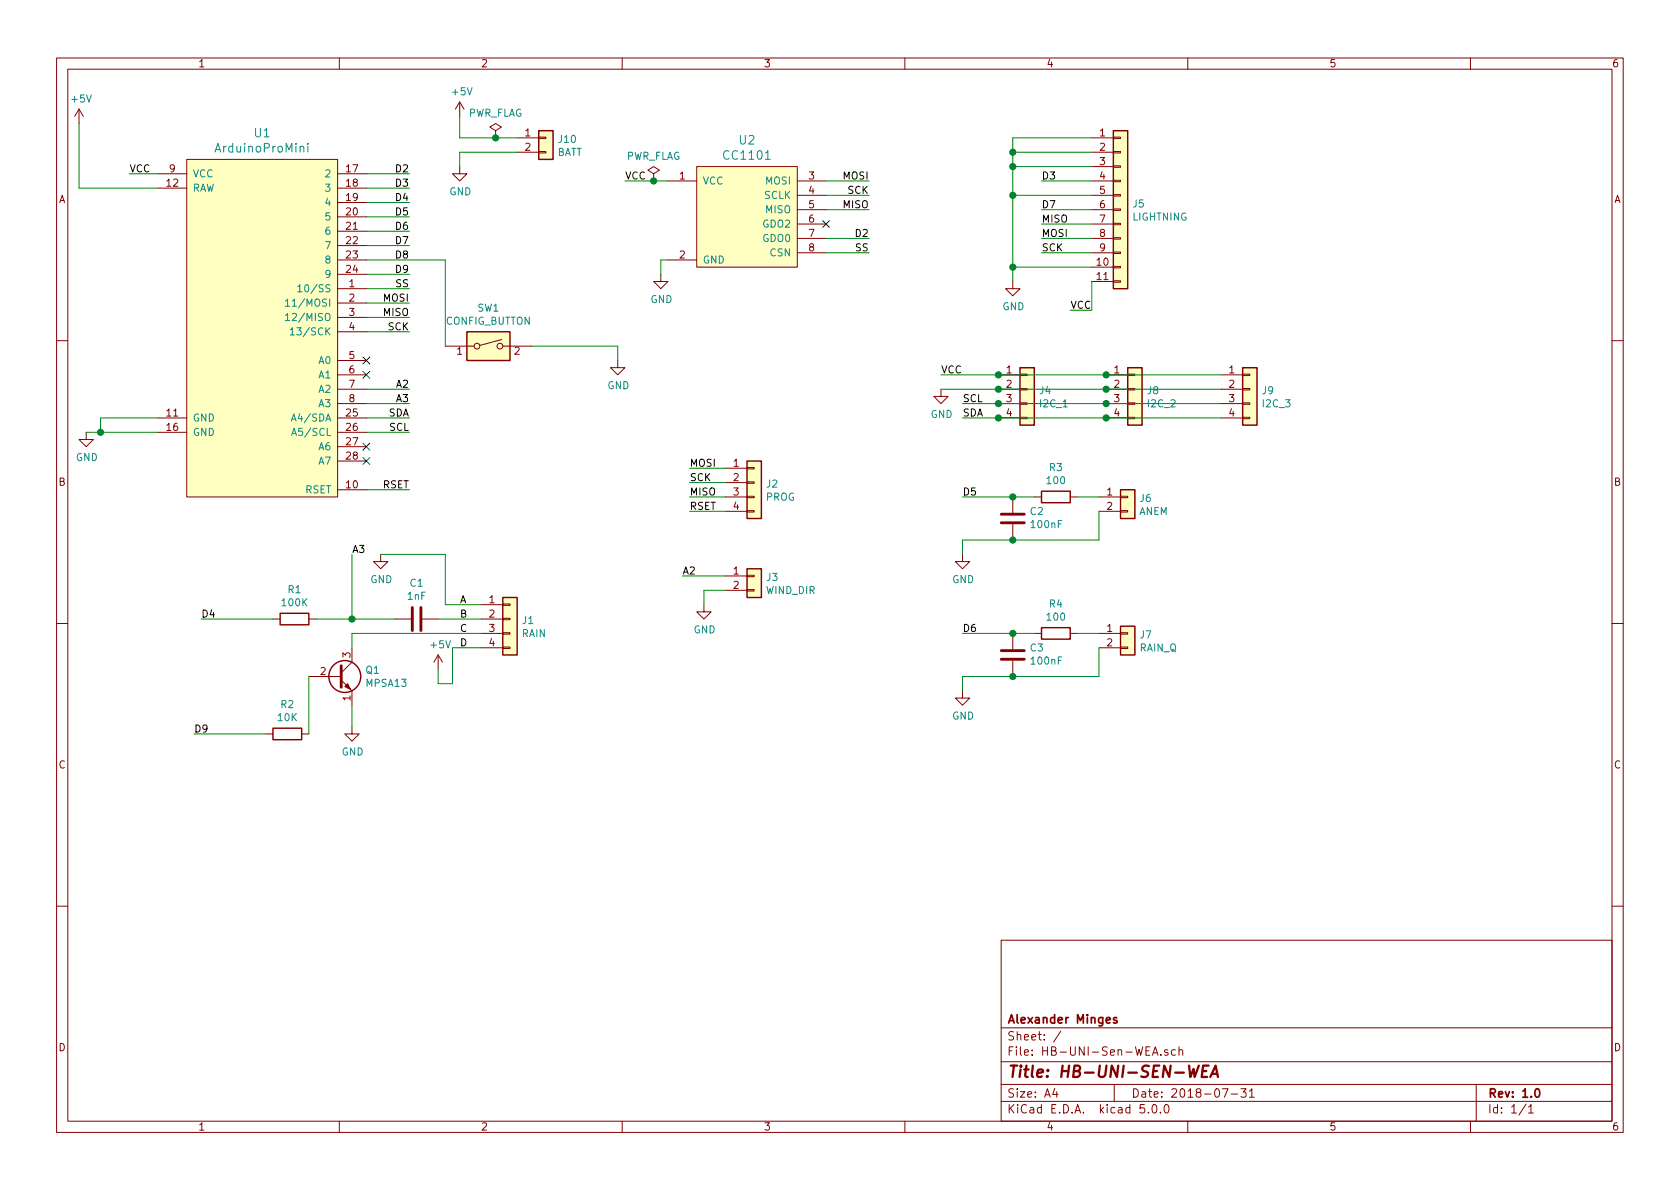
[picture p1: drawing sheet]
EESchema Schematic File Version 4
LIBS:HB-UNI-Sen-WEA-cache
EELAYER 26 0
EELAYER END
$Descr A4 11693 8268
encoding utf-8
Sheet 1 1
Title "HB-UNI-SEN-WEA"
Date "2018-07-31"
Rev "1.0"
Comp "Alexander Minges"
Comment1 ""
Comment2 ""
Comment3 ""
Comment4 ""
$EndDescr
$Comp
L power:GND #PWR01
U 1 1
P 600 3000
F 0 "#PWR01" H 600 2750 50  0001 C CNN
F 1 "GND" H 605 2827 50  0000 C CNN
F 2 "" H 600 3000 50  0001 C CNN
F 3 "" H 600 3000 50  0001 C CNN
	1    600  3000
	1    0    0    -1  
$EndComp
Wire Wire Line
	1100 3000 700  3000
Wire Wire Line
	1100 2900 700  2900
Wire Wire Line
	700  2900 700  3000
Connection ~ 700  3000
Wire Wire Line
	700  3000 600  3000
$Comp
L Switch:SW_DIP_x01 SW1
U 1 1
P 3400 2400
F 0 "SW1" H 3400 2667 50  0000 C CNN
F 1 "CONFIG_BUTTON" H 3400 2576 50  0000 C CNN
F 2 "Button_Switch_THT:SW_PUSH_6mm_H5mm" H 3400 2400 50  0001 C CNN
F 3 "" H 3400 2400 50  0001 C CNN
	1    3400 2400
	1    0    0    -1  
$EndComp
Wire Wire Line
	2550 1800 3100 1800
Wire Wire Line
	3100 1800 3100 2400
$Comp
L power:GND #PWR08
U 1 1
P 4300 2500
F 0 "#PWR08" H 4300 2250 50  0001 C CNN
F 1 "GND" H 4305 2327 50  0000 C CNN
F 2 "" H 4300 2500 50  0001 C CNN
F 3 "" H 4300 2500 50  0001 C CNN
	1    4300 2500
	1    0    0    -1  
$EndComp
Wire Wire Line
	4300 2400 4300 2500
$Comp
L Homebrew:CC1101 U2
U 1 1
P 4950 1800
F 0 "U2" H 5200 2637 60  0000 C CNN
F 1 "CC1101" H 5200 2531 60  0000 C CNN
F 2 "Homebrew:CC1101" H 4950 1800 60  0001 C CNN
F 3 "" H 4950 1800 60  0001 C CNN
	1    4950 1800
	1    0    0    -1  
$EndComp
$Comp
L power:GND #PWR09
U 1 1
P 4600 1900
F 0 "#PWR09" H 4600 1650 50  0001 C CNN
F 1 "GND" H 4605 1727 50  0000 C CNN
F 2 "" H 4600 1900 50  0001 C CNN
F 3 "" H 4600 1900 50  0001 C CNN
	1    4600 1900
	1    0    0    -1  
$EndComp
Wire Wire Line
	4600 1900 4600 1800
Wire Wire Line
	4600 1800 4650 1800
Wire Wire Line
	2550 2000 2850 2000
Wire Wire Line
	2550 2100 2850 2100
Wire Wire Line
	2550 2200 2850 2200
Wire Wire Line
	2550 2300 2850 2300
Text Label 2850 2000 2    50   ~ 0
SS
Text Label 2850 2100 2    50   ~ 0
MOSI
Text Label 2850 2200 2    50   ~ 0
MISO
Text Label 2850 2300 2    50   ~ 0
SCK
Wire Wire Line
	5750 1250 6050 1250
Wire Wire Line
	5750 1350 6050 1350
Wire Wire Line
	5750 1450 6050 1450
Wire Wire Line
	5750 1650 6050 1650
Wire Wire Line
	5750 1750 6050 1750
Text Label 6050 1250 2    50   ~ 0
MOSI
Text Label 6050 1350 2    50   ~ 0
SCK
Text Label 6050 1450 2    50   ~ 0
MISO
Text Label 6050 1650 2    50   ~ 0
D2
Text Label 6050 1750 2    50   ~ 0
SS
NoConn ~ 5750 1550
$Comp
L Connector_Generic:Conn_01x02 J6
U 1 1
P 7850 3450
F 0 "J6" H 7929 3442 50  0000 L CNN
F 1 "ANEM" H 7929 3351 50  0000 L CNN
F 2 "Connector_PinHeader_2.54mm:PinHeader_1x02_P2.54mm_Vertical" H 7850 3450 50  0001 C CNN
F 3 "~" H 7850 3450 50  0001 C CNN
	1    7850 3450
	1    0    0    -1  
$EndComp
Wire Wire Line
	2550 2900 2850 2900
Wire Wire Line
	2550 3000 2850 3000
Text Label 2850 2900 2    50   ~ 0
SDA
Text Label 2850 3000 2    50   ~ 0
SCL
Wire Wire Line
	2550 3400 2850 3400
Text Label 2850 3400 2    50   ~ 0
RSET
$Comp
L Connector_Generic:Conn_01x11 J5
U 1 1
P 7800 1450
F 0 "J5" H 7880 1492 50  0000 L CNN
F 1 "LIGHTNING" H 7880 1401 50  0000 L CNN
F 2 "Connector_PinHeader_2.54mm:PinHeader_1x11_P2.54mm_Vertical" H 7800 1450 50  0001 C CNN
F 3 "~" H 7800 1450 50  0001 C CNN
	1    7800 1450
	1    0    0    -1  
$EndComp
$Comp
L power:GND #PWR014
U 1 1
P 7050 1950
F 0 "#PWR014" H 7050 1700 50  0001 C CNN
F 1 "GND" H 7055 1777 50  0000 C CNN
F 2 "" H 7050 1950 50  0001 C CNN
F 3 "" H 7050 1950 50  0001 C CNN
	1    7050 1950
	1    0    0    -1  
$EndComp
Wire Wire Line
	7450 2150 7600 2150
Wire Wire Line
	7600 2150 7600 1950
Wire Wire Line
	7600 1750 7250 1750
Text Label 7250 1750 0    50   ~ 0
SCK
Wire Wire Line
	7600 1650 7250 1650
Text Label 7250 1650 0    50   ~ 0
MOSI
Wire Wire Line
	7600 1550 7250 1550
Text Label 7250 1550 0    50   ~ 0
MISO
Wire Wire Line
	7600 1450 7250 1450
Wire Wire Line
	7050 1950 7050 1850
Wire Wire Line
	7050 1850 7600 1850
Wire Wire Line
	7600 1350 7050 1350
Wire Wire Line
	7050 1350 7050 1850
Connection ~ 7050 1850
Connection ~ 7050 1350
Wire Wire Line
	7600 1150 7050 1150
Wire Wire Line
	7600 1050 7050 1050
Wire Wire Line
	7050 1050 7050 1150
Connection ~ 7050 1150
Wire Wire Line
	7600 950  7050 950 
Wire Wire Line
	7050 950  7050 1050
Connection ~ 7050 1050
Wire Wire Line
	7050 1150 7050 1350
Wire Wire Line
	2550 1700 2850 1700
Text Label 2850 1700 2    50   ~ 0
D7
Wire Wire Line
	2550 1600 2850 1600
Wire Wire Line
	2550 1500 2850 1500
Text Label 2850 1500 2    50   ~ 0
D5
Text Label 2850 1600 2    50   ~ 0
D6
Wire Wire Line
	2550 1200 2850 1200
Text Label 2850 1200 2    50   ~ 0
D2
Text Label 7250 1450 0    50   ~ 0
D7
Wire Wire Line
	2550 1300 2850 1300
Text Label 2850 1300 2    50   ~ 0
D3
Wire Wire Line
	2550 1900 2850 1900
Text Label 2850 1900 2    50   ~ 0
D9
Wire Wire Line
	7600 1250 7250 1250
Text Label 7250 1250 0    50   ~ 0
D3
Text Label 2850 1800 2    50   ~ 0
D8
Text Label 2850 1400 2    50   ~ 0
D4
Wire Wire Line
	3700 2400 4300 2400
Wire Wire Line
	2850 1400 2550 1400
$Comp
L power:GND #PWR04
U 1 1
P 2650 3850
F 0 "#PWR04" H 2650 3600 50  0001 C CNN
F 1 "GND" H 2655 3677 50  0000 C CNN
F 2 "" H 2650 3850 50  0001 C CNN
F 3 "" H 2650 3850 50  0001 C CNN
	1    2650 3850
	1    0    0    -1  
$EndComp
$Comp
L Device:C C1
U 1 1
P 2900 4300
F 0 "C1" V 2648 4300 50  0000 C CNN
F 1 "1nF" V 2739 4300 50  0000 C CNN
F 2 "Capacitor_THT:C_Disc_D5.0mm_W2.5mm_P2.50mm" H 2938 4150 50  0001 C CNN
F 3 "~" H 2900 4300 50  0001 C CNN
	1    2900 4300
	0    1    1    0   
$EndComp
$Comp
L Connector_Generic:Conn_01x04 J1
U 1 1
P 3550 4300
F 0 "J1" H 3630 4292 50  0000 L CNN
F 1 "RAIN" H 3630 4201 50  0000 L CNN
F 2 "Connector_PinHeader_2.54mm:PinHeader_1x04_P2.54mm_Vertical" H 3550 4300 50  0001 C CNN
F 3 "~" H 3550 4300 50  0001 C CNN
	1    3550 4300
	1    0    0    -1  
$EndComp
Wire Wire Line
	3350 4200 3100 4200
Wire Wire Line
	3100 4200 3100 3850
Wire Wire Line
	3100 3850 2650 3850
Text Label 3200 4200 0    50   ~ 0
A
Wire Wire Line
	3350 4300 3050 4300
Wire Wire Line
	2200 4300 2450 4300
Text Label 3200 4300 0    50   ~ 0
B
Wire Wire Line
	2450 4300 2450 3850
Connection ~ 2450 4300
Wire Wire Line
	2450 4300 2750 4300
Text Label 2450 3850 0    50   ~ 0
A3
$Comp
L Device:R R1
U 1 1
P 2050 4300
F 0 "R1" V 1843 4300 50  0000 C CNN
F 1 "100K" V 1934 4300 50  0000 C CNN
F 2 "Resistor_THT:R_Axial_DIN0207_L6.3mm_D2.5mm_P10.16mm_Horizontal" V 1980 4300 50  0001 C CNN
F 3 "~" H 2050 4300 50  0001 C CNN
	1    2050 4300
	0    1    1    0   
$EndComp
Wire Wire Line
	1900 4300 1400 4300
Text Label 1400 4300 0    50   ~ 0
D4
$Comp
L Transistor_BJT:MPSA42 Q1
U 1 1
P 2350 4700
F 0 "Q1" H 2541 4746 50  0000 L CNN
F 1 "MPSA13" H 2541 4655 50  0000 L CNN
F 2 "Package_TO_SOT_THT:TO-92_HandSolder" H 2550 4625 50  0001 L CIN
F 3 "" H 2350 4700 50  0001 L CNN
	1    2350 4700
	1    0    0    -1  
$EndComp
$Comp
L power:GND #PWR03
U 1 1
P 2450 5050
F 0 "#PWR03" H 2450 4800 50  0001 C CNN
F 1 "GND" H 2455 4877 50  0000 C CNN
F 2 "" H 2450 5050 50  0001 C CNN
F 3 "" H 2450 5050 50  0001 C CNN
	1    2450 5050
	1    0    0    -1  
$EndComp
$Comp
L Device:R R2
U 1 1
P 2000 5100
F 0 "R2" V 1793 5100 50  0000 C CNN
F 1 "10K" V 1884 5100 50  0000 C CNN
F 2 "Resistor_THT:R_Axial_DIN0207_L6.3mm_D2.5mm_P10.16mm_Horizontal" V 1930 5100 50  0001 C CNN
F 3 "~" H 2000 5100 50  0001 C CNN
	1    2000 5100
	0    1    1    0   
$EndComp
Wire Wire Line
	1850 5100 1350 5100
Text Label 1350 5100 0    50   ~ 0
D9
Wire Wire Line
	3350 4400 2450 4400
Wire Wire Line
	2450 4400 2450 4500
Text Label 3200 4400 0    50   ~ 0
C
$Comp
L Homebrew:ArduinoProMini U1
U 1 1
P 1850 2400
F 0 "U1" H 1825 3887 60  0000 C CNN
F 1 "ArduinoProMini" H 1825 3781 60  0000 C CNN
F 2 "Homebrew:ArduinoProMini" H 1850 2300 60  0001 C CNN
F 3 "" H 1850 2300 60  0001 C CNN
	1    1850 2400
	1    0    0    -1  
$EndComp
Wire Wire Line
	1100 1200 900  1200
Text Label 900  1200 0    50   ~ 0
VCC
Wire Wire Line
	4350 1250 4550 1250
Text Label 4350 1250 0    50   ~ 0
VCC
Text Label 7450 2150 0    50   ~ 0
VCC
$Comp
L power:+5V #PWR06
U 1 1
P 3050 4650
F 0 "#PWR06" H 3050 4500 50  0001 C CNN
F 1 "+5V" H 3065 4823 50  0000 C CNN
F 2 "" H 3050 4650 50  0001 C CNN
F 3 "" H 3050 4650 50  0001 C CNN
	1    3050 4650
	1    0    0    -1  
$EndComp
Wire Wire Line
	3350 4500 3150 4500
Wire Wire Line
	3150 4500 3150 4750
Wire Wire Line
	3150 4750 3050 4750
Wire Wire Line
	3050 4750 3050 4650
Text Label 3200 4500 0    50   ~ 0
D
$Comp
L Connector_Generic:Conn_01x04 J4
U 1 1
P 7150 2700
F 0 "J4" H 7230 2692 50  0000 L CNN
F 1 "I2C_1" H 7230 2601 50  0000 L CNN
F 2 "Connector_PinHeader_2.54mm:PinHeader_1x04_P2.54mm_Vertical" H 7150 2700 50  0001 C CNN
F 3 "~" H 7150 2700 50  0001 C CNN
	1    7150 2700
	1    0    0    -1  
$EndComp
$Comp
L Connector_Generic:Conn_01x04 J8
U 1 1
P 7900 2700
F 0 "J8" H 7980 2692 50  0000 L CNN
F 1 "I2C_2" H 7980 2601 50  0000 L CNN
F 2 "Connector_PinHeader_2.54mm:PinHeader_1x04_P2.54mm_Vertical" H 7900 2700 50  0001 C CNN
F 3 "~" H 7900 2700 50  0001 C CNN
	1    7900 2700
	1    0    0    -1  
$EndComp
$Comp
L Connector_Generic:Conn_01x04 J9
U 1 1
P 8700 2700
F 0 "J9" H 8780 2692 50  0000 L CNN
F 1 "I2C_3" H 8780 2601 50  0000 L CNN
F 2 "Connector_PinHeader_2.54mm:PinHeader_1x04_P2.54mm_Vertical" H 8700 2700 50  0001 C CNN
F 3 "~" H 8700 2700 50  0001 C CNN
	1    8700 2700
	1    0    0    -1  
$EndComp
$Comp
L power:GND #PWR011
U 1 1
P 6550 2700
F 0 "#PWR011" H 6550 2450 50  0001 C CNN
F 1 "GND" H 6555 2527 50  0000 C CNN
F 2 "" H 6550 2700 50  0001 C CNN
F 3 "" H 6550 2700 50  0001 C CNN
	1    6550 2700
	1    0    0    -1  
$EndComp
Wire Wire Line
	6950 2600 6550 2600
Wire Wire Line
	6550 2700 6950 2700
Wire Wire Line
	6950 2700 7700 2700
Connection ~ 6950 2700
Wire Wire Line
	7700 2700 8500 2700
Connection ~ 7700 2700
Wire Wire Line
	6950 2600 7700 2600
Connection ~ 6950 2600
Wire Wire Line
	8500 2600 7700 2600
Connection ~ 7700 2600
Wire Wire Line
	8500 2800 7700 2800
Wire Wire Line
	7700 2800 6950 2800
Connection ~ 7700 2800
Wire Wire Line
	6950 2900 7700 2900
Wire Wire Line
	8500 2900 7700 2900
Connection ~ 7700 2900
Wire Wire Line
	6950 2800 6700 2800
Connection ~ 6950 2800
Wire Wire Line
	6950 2900 6700 2900
Connection ~ 6950 2900
Text Label 6700 2800 0    50   ~ 0
SCL
Text Label 6700 2900 0    50   ~ 0
SDA
Text Label 6550 2600 0    50   ~ 0
VCC
$Comp
L power:GND #PWR012
U 1 1
P 6700 3850
F 0 "#PWR012" H 6700 3600 50  0001 C CNN
F 1 "GND" H 6705 3677 50  0000 C CNN
F 2 "" H 6700 3850 50  0001 C CNN
F 3 "" H 6700 3850 50  0001 C CNN
	1    6700 3850
	1    0    0    -1  
$EndComp
$Comp
L Connector_Generic:Conn_01x04 J2
U 1 1
P 5250 3350
F 0 "J2" H 5329 3342 50  0000 L CNN
F 1 "PROG" H 5329 3251 50  0000 L CNN
F 2 "Connector_PinHeader_2.54mm:PinHeader_1x04_P2.54mm_Vertical" H 5250 3350 50  0001 C CNN
F 3 "~" H 5250 3350 50  0001 C CNN
	1    5250 3350
	1    0    0    -1  
$EndComp
Wire Wire Line
	5050 3250 4800 3250
Wire Wire Line
	5050 3350 4800 3350
Wire Wire Line
	5050 3450 4800 3450
Wire Wire Line
	5050 3550 4800 3550
Text Label 4800 3250 0    50   ~ 0
MOSI
Text Label 4800 3450 0    50   ~ 0
MISO
Text Label 4800 3550 0    50   ~ 0
RSET
Text Label 4800 3350 0    50   ~ 0
SCK
$Comp
L Device:R R3
U 1 1
P 7350 3450
F 0 "R3" V 7143 3450 50  0000 C CNN
F 1 "100" V 7234 3450 50  0000 C CNN
F 2 "Resistor_THT:R_Axial_DIN0207_L6.3mm_D2.5mm_P10.16mm_Horizontal" V 7280 3450 50  0001 C CNN
F 3 "~" H 7350 3450 50  0001 C CNN
	1    7350 3450
	0    1    1    0   
$EndComp
$Comp
L Device:C C2
U 1 1
P 7050 3600
F 0 "C2" H 6935 3554 50  0000 R CNN
F 1 "100nF" H 6935 3645 50  0000 R CNN
F 2 "Capacitor_THT:C_Disc_D5.0mm_W2.5mm_P2.50mm" H 7088 3450 50  0001 C CNN
F 3 "~" H 7050 3600 50  0001 C CNN
	1    7050 3600
	-1   0    0    1   
$EndComp
Wire Wire Line
	6700 3750 6700 3850
Connection ~ 7050 3750
Wire Wire Line
	7050 3750 6700 3750
Text Label 6700 3450 0    50   ~ 0
D5
Wire Wire Line
	7650 3750 7650 3550
Wire Wire Line
	7050 3750 7650 3750
Wire Wire Line
	7650 3450 7500 3450
Wire Wire Line
	7200 3450 7050 3450
Wire Wire Line
	7050 3450 6700 3450
Connection ~ 7050 3450
$Comp
L Connector_Generic:Conn_01x02 J7
U 1 1
P 7850 4400
F 0 "J7" H 7930 4392 50  0000 L CNN
F 1 "RAIN_Q" H 7930 4301 50  0000 L CNN
F 2 "Connector_PinHeader_2.54mm:PinHeader_1x02_P2.54mm_Vertical" H 7850 4400 50  0001 C CNN
F 3 "~" H 7850 4400 50  0001 C CNN
	1    7850 4400
	1    0    0    -1  
$EndComp
$Comp
L power:GND #PWR013
U 1 1
P 6700 4800
F 0 "#PWR013" H 6700 4550 50  0001 C CNN
F 1 "GND" H 6705 4627 50  0000 C CNN
F 2 "" H 6700 4800 50  0001 C CNN
F 3 "" H 6700 4800 50  0001 C CNN
	1    6700 4800
	1    0    0    -1  
$EndComp
$Comp
L Device:R R4
U 1 1
P 7350 4400
F 0 "R4" V 7143 4400 50  0000 C CNN
F 1 "100" V 7234 4400 50  0000 C CNN
F 2 "Resistor_THT:R_Axial_DIN0207_L6.3mm_D2.5mm_P10.16mm_Horizontal" V 7280 4400 50  0001 C CNN
F 3 "~" H 7350 4400 50  0001 C CNN
	1    7350 4400
	0    1    1    0   
$EndComp
$Comp
L Device:C C3
U 1 1
P 7050 4550
F 0 "C3" H 6935 4504 50  0000 R CNN
F 1 "100nF" H 6935 4595 50  0000 R CNN
F 2 "Capacitor_THT:C_Disc_D5.0mm_W2.5mm_P2.50mm" H 7088 4400 50  0001 C CNN
F 3 "~" H 7050 4550 50  0001 C CNN
	1    7050 4550
	-1   0    0    1   
$EndComp
Wire Wire Line
	6700 4700 6700 4800
Connection ~ 7050 4700
Wire Wire Line
	7050 4700 6700 4700
Text Label 6700 4400 0    50   ~ 0
D6
Wire Wire Line
	7650 4700 7650 4500
Wire Wire Line
	7050 4700 7650 4700
Wire Wire Line
	7650 4400 7500 4400
Wire Wire Line
	7200 4400 7050 4400
Wire Wire Line
	7050 4400 6700 4400
Connection ~ 7050 4400
Text Label 2850 2800 2    50   ~ 0
A3
Text Label 2850 2700 2    50   ~ 0
A2
Wire Wire Line
	2550 2800 2850 2800
Wire Wire Line
	2550 2700 2850 2700
NoConn ~ 2550 2500
NoConn ~ 2550 2600
$Comp
L Connector_Generic:Conn_01x02 J3
U 1 1
P 5250 4000
F 0 "J3" H 5330 3992 50  0000 L CNN
F 1 "WIND_DIR" H 5330 3901 50  0000 L CNN
F 2 "Connector_PinHeader_2.54mm:PinHeader_1x02_P2.54mm_Vertical" H 5250 4000 50  0001 C CNN
F 3 "~" H 5250 4000 50  0001 C CNN
	1    5250 4000
	1    0    0    -1  
$EndComp
$Comp
L power:GND #PWR010
U 1 1
P 4900 4200
F 0 "#PWR010" H 4900 3950 50  0001 C CNN
F 1 "GND" H 4905 4027 50  0000 C CNN
F 2 "" H 4900 4200 50  0001 C CNN
F 3 "" H 4900 4200 50  0001 C CNN
	1    4900 4200
	1    0    0    -1  
$EndComp
Wire Wire Line
	5050 4100 4900 4100
Wire Wire Line
	4900 4100 4900 4200
Wire Wire Line
	5050 4000 4750 4000
Text Label 4750 4000 0    50   ~ 0
A2
NoConn ~ 2550 3100
NoConn ~ 2550 3200
$Comp
L power:+5V #PWR0101
U 1 1
P 550 850
F 0 "#PWR0101" H 550 700 50  0001 C CNN
F 1 "+5V" H 565 1023 50  0000 C CNN
F 2 "" H 550 850 50  0001 C CNN
F 3 "" H 550 850 50  0001 C CNN
	1    550  850 
	1    0    0    -1  
$EndComp
Wire Wire Line
	550  1300 1100 1300
$Comp
L power:PWR_FLAG #FLG0102
U 1 1
P 4550 1250
F 0 "#FLG0102" H 4550 1325 50  0001 C CNN
F 1 "PWR_FLAG" H 4550 1424 50  0000 C CNN
F 2 "" H 4550 1250 50  0001 C CNN
F 3 "~" H 4550 1250 50  0001 C CNN
	1    4550 1250
	1    0    0    -1  
$EndComp
Connection ~ 4550 1250
Wire Wire Line
	4550 1250 4650 1250
Wire Wire Line
	2150 4700 2150 5100
Wire Wire Line
	2450 4900 2450 5050
$Comp
L Connector_Generic:Conn_01x02 J10
U 1 1
P 3800 950
F 0 "J10" H 3880 942 50  0000 L CNN
F 1 "BATT" H 3880 851 50  0000 L CNN
F 2 "Connector_PinHeader_2.54mm:PinHeader_1x02_P2.54mm_Vertical" H 3800 950 50  0001 C CNN
F 3 "~" H 3800 950 50  0001 C CNN
	1    3800 950 
	1    0    0    -1  
$EndComp
$Comp
L power:+5V #PWR02
U 1 1
P 3200 800
F 0 "#PWR02" H 3200 650 50  0001 C CNN
F 1 "+5V" H 3215 973 50  0000 C CNN
F 2 "" H 3200 800 50  0001 C CNN
F 3 "" H 3200 800 50  0001 C CNN
	1    3200 800 
	1    0    0    -1  
$EndComp
Wire Wire Line
	3600 950  3450 950 
Wire Wire Line
	3200 950  3200 800 
$Comp
L power:GND #PWR05
U 1 1
P 3200 1150
F 0 "#PWR05" H 3200 900 50  0001 C CNN
F 1 "GND" H 3205 977 50  0000 C CNN
F 2 "" H 3200 1150 50  0001 C CNN
F 3 "" H 3200 1150 50  0001 C CNN
	1    3200 1150
	1    0    0    -1  
$EndComp
Wire Wire Line
	3200 1150 3200 1050
$Comp
L power:PWR_FLAG #FLG01
U 1 1
P 3450 950
F 0 "#FLG01" H 3450 1025 50  0001 C CNN
F 1 "PWR_FLAG" H 3450 1124 50  0000 C CNN
F 2 "" H 3450 950 50  0001 C CNN
F 3 "~" H 3450 950 50  0001 C CNN
	1    3450 950 
	1    0    0    -1  
$EndComp
Wire Wire Line
	3200 950  3450 950 
Connection ~ 3450 950 
Wire Wire Line
	3200 1050 3600 1050
Wire Wire Line
	550  850  550  1300
$EndSCHEMATC
